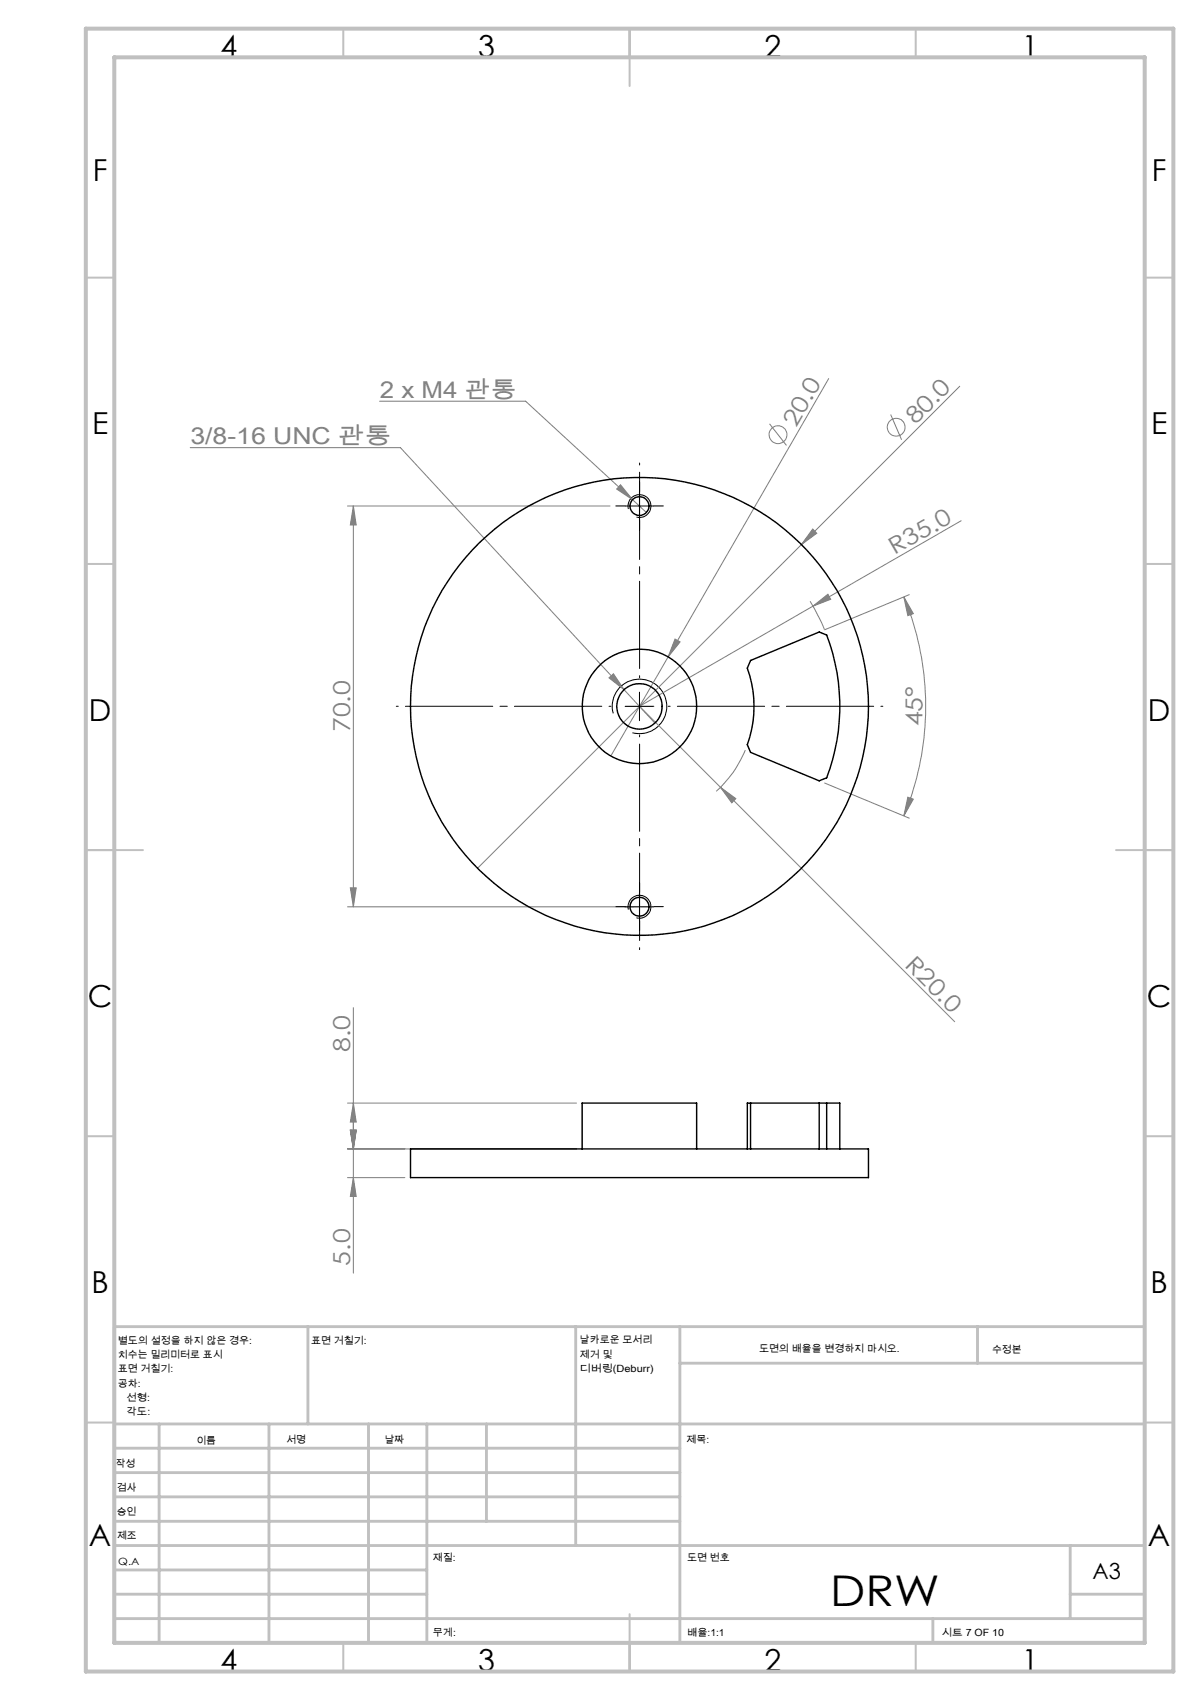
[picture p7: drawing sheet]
<svg xmlns="http://www.w3.org/2000/svg" width="210mm" height="297mm" viewBox="0 0 210 297" stroke-linecap="round" stroke-linejoin="round" font-family="sans-serif">
<g fill="none" stroke="#808080" stroke-width=".18">
<path d="M33.2 78.2h36.8l39 42.3M66.3 70.1h25.5l18.7 17.2M134.4 74l3 3.8M144.8 66.1l-28.1 48.7M155.6 72.4l1.9 4.4M167.7 67.5l-84.3 84.2M60.7 88.4h45.9M61.7 88.4l.5 3.3h-1zM61.7 88.4v70M108.4 84.7l2.1 2.6-2.8-1.9zM110.5 87.3l2.4 2.2M142 92.4l.7 .8-2.7 1.9z"/>
<path d="M167.9 91l-25.9 14.9M106.4 118.4l.8-.7 1.8 2.8zM116.7 114.8l-10 17.3M117.9 111.7l.9 .4-2.1 2.7zM141.5 105.1l1.7 3 .8 1.9M142 105.9l2.6-2.1 .5 .9zM142 105.9l-30.3 17.5 14.2 14.1M157.9 104.3l1.7 2.9-1 .4zM157.9 104.3a49.9 49.9 0 0 1 0 38.3M158.9 103.9l-14.8 6.1M109 120.5l5.4 5.8M125.9 137.5l40.9 41"/>
<path d="M125.9 137.5l2.7 2-.8 .8zM130.2 131.1a19.3 19.3 0 0 1-5.1 7.2M144.1 136.8l14.8 6.1M158.6 139.3l1 .3-1.7 3zM60.7 158.4h50M61.2 155.1h1l-.5 3.3zM61.7 176v46.4M60.7 192.7h40M61.2 197.4h1l-.5 3.3zM61.7 192.7l.5 3.3h-1zM60.7 205.7h10M60.7 200.7h40"/>
<path d="M61.7 205.7l.5 3.3h-1z"/>
<circle cx="135.9" cy="76" r="1.56"/>
<circle cx="156.6" cy="74.6" r="1.55"/>
</g>
<path d="M109.2 88.4h5M109.8 88.9a2 2 0 0 1 1.7-2.5 2 2 0 0 1 2.2 2.2 2 2 0 0 1-2.5 1.7M111.7 85.9v5M107.1 124.6a4.8 4.8 0 0 1 4.3-5.9 4.8 4.8 0 0 1 5.1 5.2 4.8 4.8 0 0 1-6 4.1M109.2 123.4h5M111.7 120.9v5M109.2 158.4h5M109.8 158.9a2 2 0 0 1 1.7-2.5 2 2 0 0 1 2.2 2.2 2 2 0 0 1-2.5 1.7M111.7 155.9v5" fill="none" stroke="#000" stroke-width=".18"/>
<g fill="none" stroke="#c0c0c0" stroke-width=".35">
<path d="M60 5v5M110 5v10M160 5v5M15 48.5h5M200 48.5h5M15 98.5h5M200 98.5h5M15 148.5h10M195 148.5h10M15 198.5h5M200 198.5h5M15 248.5h5"/>
<path d="M200 248.5h5M60 287v5M110 282v10M160 287v5"/>
</g>
<g fill="none" stroke="#c0c0c0" stroke-width=".5">
<path d="M53.8 231.8v17M100.6 231.8v38.2M118.8 231.8v55.2M118.8 238.2h81.2M170.8 231.8v6.4M200 231.8h-180v55.2M20 248.8h180M20 257.3h98.8M20 253h98.8M27.8 248.8v38.2M47 248.8v38.2M64.4 248.8v38.2"/>
<path d="M74.6 248.8v38.2M85 248.8v17M20 265.8h98.8M20 261.5h98.8M20 278.5h54.6M20 274.3h54.6M20 270h180M187 278.5h13M187 270v12.8M20 282.8h180M163 282.8v4.2"/>
</g>
<path d="M15 5h190v287h-190zM20 10h180v277h-180z" fill="none" stroke="#c0c0c0" stroke-width=".7"/>
<path d="M111.7 118.4v-37.5M106.7 123.4h-37.5M111.7 128.4v37.5M116.7 123.4h37.5" fill="none" stroke="#000" stroke-width=".18" stroke-dasharray="15.2 1.3 1.3 1.3" stroke-dashoffset="-1.6"/>
<path d="M109.2 88.4h-1.6M111.7 85.9v-1.7M111.7 90.9v1.6M114.2 88.4h1.7M109.2 158.4h-1.6M111.7 155.9v-1.7M114.2 158.4h1.7M111.7 160.9v1.6" fill="none" stroke="#000" stroke-width=".18" stroke-dasharray="15.2 1.3 1.3 1.3"/>
<g fill="#808080">
<path d="M142 105.9l2.6-2.1 .5 .9z"/>
<path d="M142 92.4l.7 .8-2.7 1.9z"/>
<path d="M117.9 111.7l.9 .4-2.1 2.7z"/>
<path d="M125.9 137.5l2.7 2-.8 .8z"/>
<path d="M108.4 84.7l-.7 .7 2.8 1.9zM106.4 118.4l2.6 2.1-1.8-2.8z"/>
<path d="M158.6 139.3l1 .3-1.7 3zM157.9 104.3l1.7 2.9-1 .4zM61.2 155.1h1l-.5 3.3zM61.7 88.4l.5 3.3h-1zM61.7 205.7l.5 3.3h-1zM61.2 197.4h1l-.5 3.3zM61.2 197.4h1l-.5 3.3zM61.7 192.7l.5 3.3h-1z"/>
</g>
<g fill="none" stroke="#000" stroke-width=".25">
<path d="M131.1 115.4l12-5 1.3 .5a34.9 34.9 0 0 1 0 25l-1.3 .5-12-5-.5-1.3a19.8 19.8 0 0 0 0-13.4zM131.1 192.7v8M143.1 192.7v8M144.4 192.7h2.3v8M144.4 192.7v8M144.4 192.7h-13.8v8M71.7 200.7h80v5h-80zM101.7 200.7v-8h20v8"/>
<circle cx="111.7" cy="88.4" r="1.65"/>
<circle cx="111.7" cy="123.4" r="10"/>
<circle cx="111.7" cy="123.4" r="4"/>
<circle cx="111.7" cy="123.4" r="40"/>
<circle cx="111.7" cy="158.4" r="1.65"/>
</g>
<text font-size="7.4" x="145" y="280.5">DRW</text>
<g font-size="5.3">
<text x="38.5" y="9.9">4</text>
<text x="83.5" y="9.9">3</text>
<text x="133.6" y="9.9">2</text>
<text x="178.6" y="9.9">1</text>
<text x="16.2" y="31.7">F</text>
<text x="201.2" y="31.7">F</text>
<text x="16.1" y="75.9">E</text>
<text x="201.1" y="75.9">E</text>
<text x="15.5" y="125.9">D</text>
<text x="200.5" y="125.9">D</text>
<text x="15.4" y="175.9">C</text>
<text x="200.4" y="175.9">C</text>
<text x="16" y="225.9">B</text>
<text x="201" y="225.9">B</text>
<text x="15.5" y="270.2">A</text>
<text x="200.5" y="270.2">A</text>
<text x="38.5" y="291.9">4</text>
<text x="83.5" y="291.9">3</text>
<text x="133.6" y="291.9">2</text>
<text x="178.6" y="291.9">1</text>
</g>
<g font-size="4.1" fill="#808080">
<text x="66.4" y="69.5">2 x M4 관통</text>
<text x="33.3" y="77.6">3/8-16 UNC 관통</text>
<text x="139.1" y="74.8" transform="rotate(-60 139.1 74.8)">20.0</text>
<text x="159.9" y="74.3" transform="rotate(-45 159.9 74.3)">80.0</text>
<text x="156.2" y="97" transform="rotate(-30 156.2 97)">R35.0</text>
<text x="61.2" y="127.9" transform="rotate(-90 61.2 127.9)">70.0</text>
<text x="161.2" y="126.9" transform="rotate(-90 161.2 126.9)">45°</text>
<text x="157.9" y="168.7" transform="rotate(45 157.9 168.7)">R20.0</text>
<text x="61.2" y="183.8" transform="rotate(-90 61.2 183.8)">8.0</text>
<text x="61.2" y="221.1" transform="rotate(-90 61.2 221.1)">5.0</text>
</g>
<text font-size="3.9" x="190.9" y="275.8">A3</text>
<g font-size="1.7">
<text x="20.6" y="234.8">별도의 설정을 하지 않은 경우:</text>
<text x="20.6" y="237.3">치수는 밀리미터로 표시</text>
<text x="20.6" y="239.8">표면 거칠기:</text>
<text x="54.4" y="234.8">표면 거칠기:</text>
<text x="101.3" y="234.7">날카로운 모서리</text>
<text x="101.3" y="237.2">제거 및</text>
<text x="101.3" y="239.7">디버링(Deburr)</text>
<text x="132.6" y="236.2">도면의 배율을 변경하지 마시오.</text>
<text x="173.3" y="236.4">수정본</text>
<text x="20.6" y="242.3">공차:</text>
<text x="22.1" y="244.8">선형:</text>
<text x="22.1" y="247.3">각도:</text>
<text x="20.2" y="256.3">작성</text>
<text x="34.3" y="252.2">이름</text>
<text x="50" y="252.1">서명</text>
<text x="67.2" y="252.1">날짜</text>
<text x="120" y="252.1">제목:</text>
<text x="20.4" y="260.5">검사</text>
<text x="20.4" y="264.6">승인</text>
<text x="20.5" y="269">제조</text>
<text x="20.7" y="273.3">Q.A</text>
<text x="75.6" y="272.7">재질:</text>
<text x="120.1" y="272.7">도면 번호</text>
<text x="75.6" y="285.7">무게:</text>
<text x="120.1" y="285.8">배율:1:1</text>
<text x="164.5" y="285.8">시트 7 OF 10</text>
</g>
</svg>
